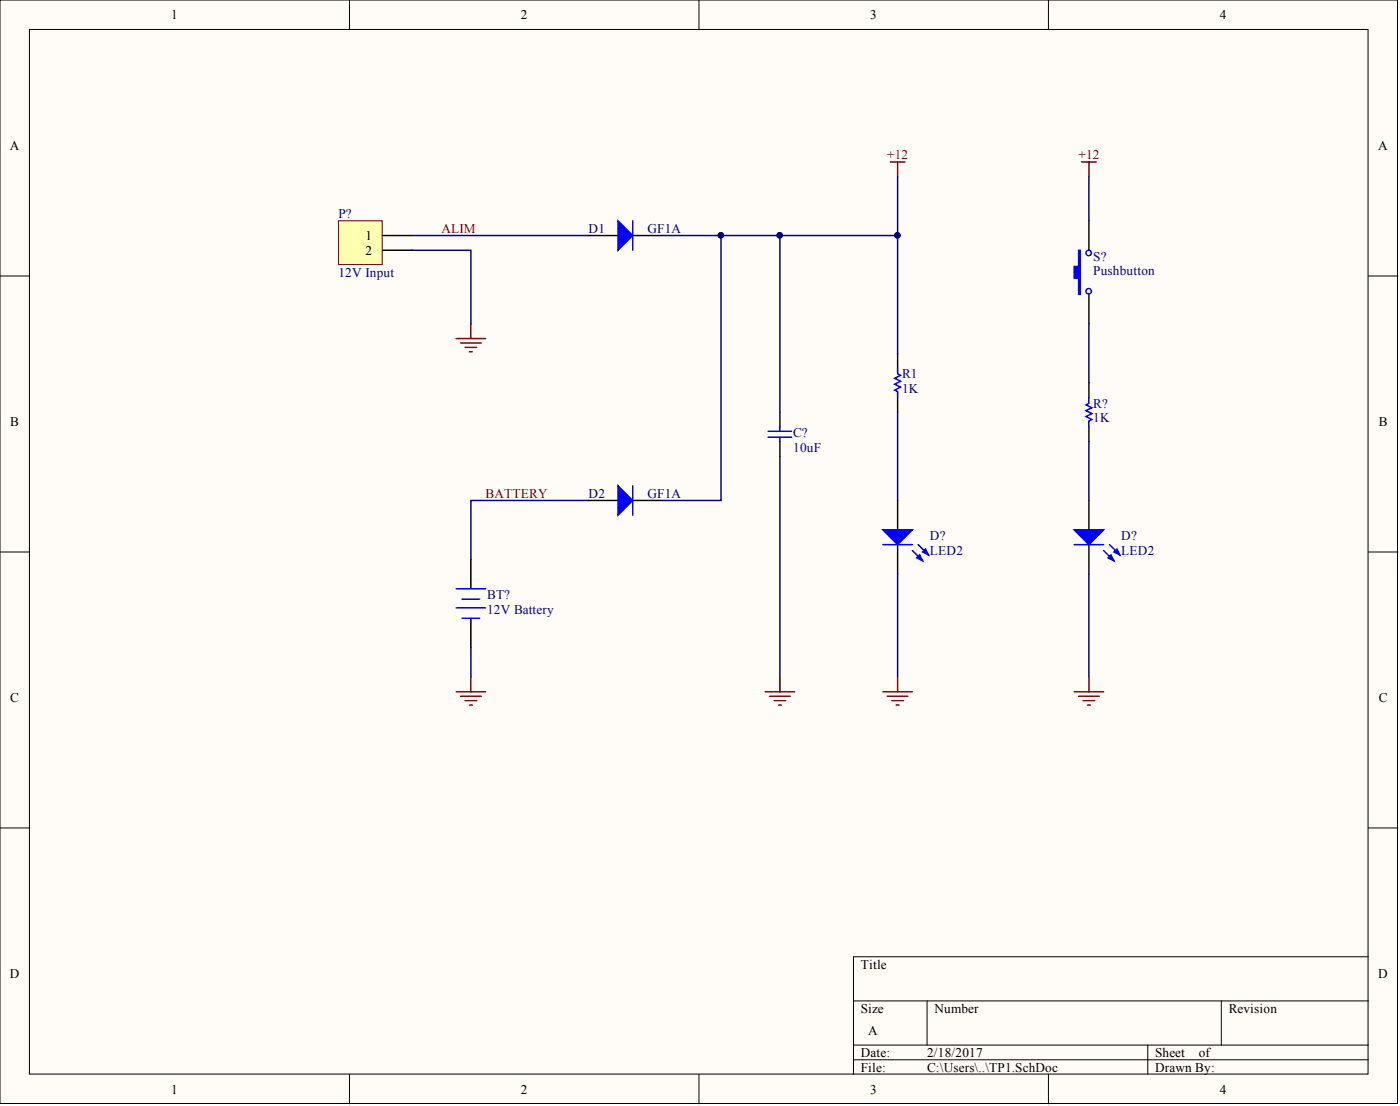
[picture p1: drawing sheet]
<svg xmlns="http://www.w3.org/2000/svg" width="241mm" height="190mm" viewBox="0 0 241 190" stroke-linecap="round" stroke-linejoin="round" font-family="sans-serif">
<g fill="#fffcf8" stroke="#000" stroke-width=".17">
<path d="M0 0h240.9v190.1h-240.9z"/>
<path d="M5.1 5.1h230.7v179.9h-230.7z"/>
</g>
<g fill="none" stroke="#000" stroke-width=".17">
<path d="M60.2 0v5.1M120.5 0v5.1M180.7 0v5.1M0 47.5h5.1M235.9 47.5h5M0 95.1h5.1M235.9 95.1h5M0 142.6h5.1M235.9 142.6h5M147.1 172.4h88.8M159.8 172.4v7.6M210.5 172.4v7.6"/>
<path d="M235.9 164.8h-88.8v20.3M60.2 185.1v5M120.5 185.1v5M147.1 180h88.8M147.1 182.5h88.8M180.7 185.1v5M197.8 180v5.1"/>
</g>
<g fill="none" stroke="#000" stroke-width=".25">
<path d="M187.7 38v5.1M101.4 40.6h5.1M109.1 40.6h5M187.7 50.7v5.1M134.4 71v2.5M134.4 76.1v2.5M154.7 60.9v2.5M154.7 68.5v2.5M187.7 65.9v2.6M187.7 73.5v2.6M81.2 96.3v5.1M101.4 86.2h5.1"/>
<path d="M109.1 86.2h5M154.7 86.2v5.1M154.7 93.8v5.1M187.7 86.2v5.1M187.7 93.8v5.1M81.2 106.5v5.1"/>
</g>
<g fill="none" stroke="#00f" stroke-width=".25">
<path d="M109.1 38v5.1M132.4 74.3h4M132.4 75.3h4M134.4 73.5v.8M134.4 75.3v.8M154.7 63.4v1l.5 .3-1 .5 1 .5-1 .5 1 .5-1 .5 .5 .2v1.1M187.7 68.5v1l-.5 .2 1 .5-1 .5 1 .5-1 .6 1 .5-.5 .2v1M109.1 83.7v5M152.2 93.8h5M157.2 94.8l1.8 1.8M158.3 93.8l1.7 1.8M185.1 93.8h5.1"/>
<path d="M190.2 94.8l1.8 1.8M191.2 93.8l1.8 1.8M78.6 104.7h5.1M78.6 101.4h5.1M79.6 103.2h3.1M79.6 106.5h3.1"/>
<circle cx="187.6" cy="50.2" r=".47"/>
<circle cx="187.6" cy="43.6" r=".47"/>
</g>
<g fill="#00f" stroke="#00f" stroke-width=".25">
<path d="M106.5 38l2.6 2.6-2.6 2.5z"/>
<path d="M106.5 83.7l2.6 2.5-2.6 2.5z"/>
<path d="M152.2 91.3h5l-2.5 2.5z"/>
<path d="M158 96.1l.5-.5 .5 1z"/>
<path d="M159 95.1l.5-.5 .5 1z"/>
<path d="M185.1 91.3h5.1l-2.5 2.5z"/>
<path d="M191 96.1l.5-.5 .5 1z"/>
<path d="M192 95.1l.5-.5 .5 1z"/>
<path d="M185.9 43.1h.3v7.6h-.3v-2.8h-.8v-2h.8z" fill-rule="evenodd"/>
</g>
<path d="M58.3 38h7.6v7.6h-7.6z" fill="#ffffb0" stroke="#800000" stroke-width=".17"/>
<path d="M65.9 40.6h5.1M65.9 43.1h5.1" fill="none" stroke="#000" stroke-width=".25"/>
<g fill="none" stroke="#800000" stroke-width=".25">
<path d="M153.4 27.9h2.6M154.7 27.9v2.5M186.4 27.9h2.5M187.7 27.9v2.5M78.6 58.3h5.1M79.4 59.1h3.5M80.1 59.8h2.1M81.2 55.8v2.5M80.9 60.6h.5M78.6 119.2h5.1M79.4 119.9h3.5M81.2 116.6v2.6"/>
<path d="M131.9 119.2h5.1M132.6 119.9h3.6M134.4 116.6v2.6M152.2 119.2h5M152.9 119.9h3.6M154.7 116.6v2.6M185.1 119.2h5.1M185.9 119.9h3.6M187.7 116.6v2.6M80.1 120.7h2.1M80.9 121.4h.5M133.4 120.7h2"/>
<path d="M134.2 121.4h.5M153.7 120.7h2M154.5 121.4h.5M186.7 120.7h2M187.4 121.4h.5"/>
</g>
<g fill="none" stroke="#000080" stroke-width=".25">
<path d="M154.7 30.4v10.2h-40.6M187.7 30.4v7.6M71 43.1h10.2v12.7M71 40.6h30.4M124.3 40.6v45.6h-10.2M134.4 40.6v30.4M154.7 40.6v20.3M187.7 55.8v10.1M134.4 78.6v38M154.7 71v15.2M187.7 76.1v10.1M101.4 86.2h-20.2v10.1"/>
<path d="M154.7 98.9v17.7M187.7 98.9v17.7M81.2 111.6v5"/>
</g>
<g fill="#000080" stroke="#000080" stroke-width=".17">
<circle cx="154.7" cy="40.5" r=".47"/>
<circle cx="134.4" cy="40.5" r=".47"/>
<circle cx="124.2" cy="40.5" r=".47"/>
</g>
<g font-size="2.3">
<text x="29.5" y="3.3">1</text>
<text x="89.8" y="3.3">2</text>
<text x="150" y="3.3">3</text>
<text x="210.3" y="3.3">4</text>
<text x="1.7" y="25.8">A</text>
<text x="237.6" y="25.8">A</text>
<text x="63" y="41.3">1</text>
<text x="63" y="43.9">2</text>
<text x="1.8" y="73.4">B</text>
<text x="237.6" y="73.4">B</text>
<text x="1.8" y="120.9">C</text>
<text x="237.6" y="120.9">C</text>
<text x="148.4" y="166.8">Title</text>
<text x="1.7" y="168.4">D</text>
<text x="237.6" y="168.4">D</text>
<text x="148.4" y="174.4">Size</text>
<text x="149.6" y="178.2">A</text>
<text x="161.1" y="174.4">Number</text>
<text x="211.8" y="174.4">Revision</text>
<text x="148.4" y="182">Date:</text>
<text x="148.4" y="184.6">File:</text>
<text x="159.8" y="182">2/18/2017</text>
<text x="159.8" y="184.6">C:\Users\..\TP1.SchDoc</text>
<text x="199.1" y="182">Sheet</text>
<text x="199.1" y="184.6">Drawn By:</text>
<text x="206.6" y="182">of</text>
<text x="29.5" y="188.4">1</text>
<text x="89.8" y="188.4">2</text>
<text x="150" y="188.4">3</text>
<text x="210.3" y="188.4">4</text>
</g>
<g font-size="2.3" fill="#800000">
<text x="152.9" y="27.4">+12</text>
<text x="185.9" y="27.4">+12</text>
<text x="76.1" y="40.1">ALIM</text>
<text x="83.7" y="85.7">BATTERY</text>
</g>
<g font-size="2.3" fill="#000080">
<text x="58.3" y="37.5">P?</text>
<text x="101.4" y="40.1">D1</text>
<text x="111.6" y="40.1">GF1A</text>
<text x="58.3" y="47.7">12V Input</text>
<text x="188.4" y="44.9">S?</text>
<text x="188.4" y="47.4">Pushbutton</text>
<text x="155.5" y="65.2">R1</text>
<text x="155.5" y="67.7">1K</text>
<text x="188.4" y="70.2">R?</text>
<text x="136.7" y="75.3">C?</text>
<text x="136.7" y="77.8">10uF</text>
<text x="188.4" y="72.8">1K</text>
<text x="101.4" y="85.7">D2</text>
<text x="111.6" y="85.7">GF1A</text>
<text x="160.3" y="93">D?</text>
<text x="160.3" y="95.6">LED2</text>
<text x="193.3" y="93">D?</text>
<text x="193.3" y="95.6">LED2</text>
<text x="83.9" y="103.2">BT?</text>
<text x="83.9" y="105.7">12V Battery</text>
</g>
</svg>
